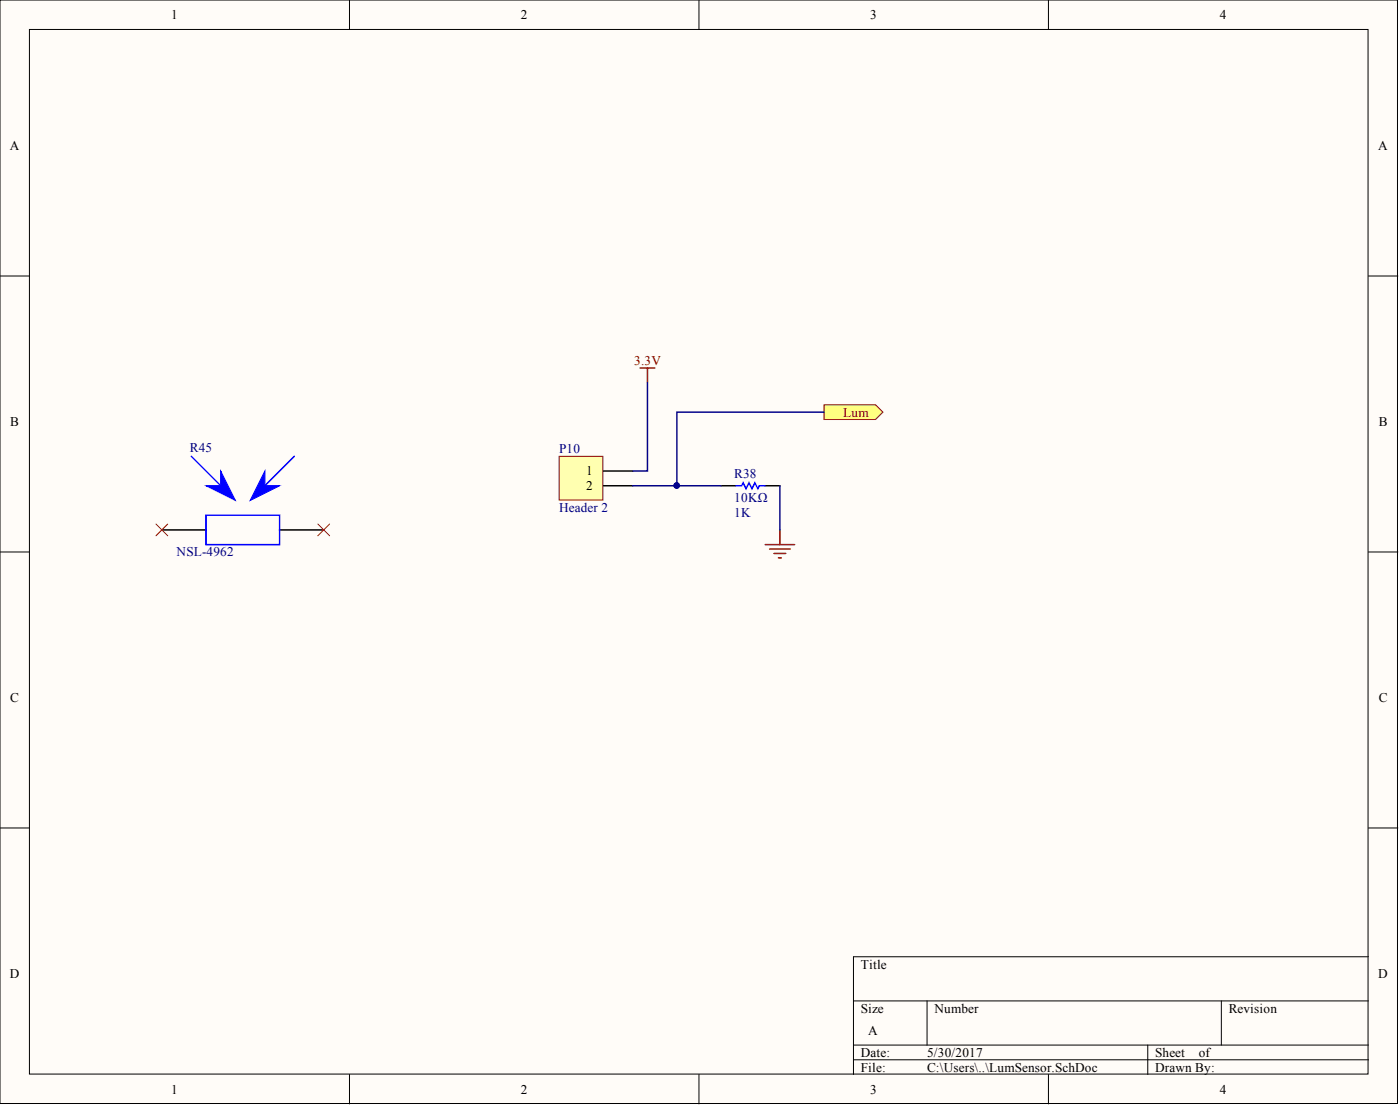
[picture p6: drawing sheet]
<svg xmlns="http://www.w3.org/2000/svg" width="241mm" height="190mm" viewBox="0 0 241 190" stroke-linecap="round" stroke-linejoin="round" font-family="sans-serif">
<g fill="#fffcf8" stroke="#000" stroke-width=".17">
<path d="M0 0h240.9v190.1h-240.9z"/>
<path d="M5.1 5.1h230.7v179.9h-230.7z"/>
</g>
<g fill="none" stroke="#000" stroke-width=".17">
<path d="M60.2 0v5.1M120.5 0v5.1M180.7 0v5.1M0 47.5h5.1M235.9 47.5h5M0 95.1h5.1M235.9 95.1h5M0 142.6h5.1M235.9 142.6h5M147.1 172.4h88.8M159.8 172.4v7.6M210.5 172.4v7.6"/>
<path d="M235.9 164.8h-88.8v20.3M60.2 185.1v5M120.5 185.1v5M147.1 180h88.8M147.1 182.5h88.8M180.7 185.1v5M197.8 180v5.1"/>
</g>
<path d="M142 69.7h8.9l1.3 1.3-1.3 1.3h-8.9z" fill-rule="evenodd" fill="#ffff80" stroke="#800000" stroke-width=".17"/>
<path d="M27.9 91.3h7.6M48.2 91.3h7.6M124.3 83.7h2.5M131.9 83.7h2.5" fill="none" stroke="#000" stroke-width=".25"/>
<path d="M33 78.6l5 5.1M50.7 78.6l-5 5.1M35.5 88.7h12.7v5.1h-12.7zM126.8 83.7h1l.3-.5 .5 1 .5-1 .5 1 .5-1 .5 1 .3-.5h1" fill="none" stroke="#00f" stroke-width=".25"/>
<g fill="#00f" stroke="#00f" stroke-width=".17">
<path d="M45.7 81.1v2.6h2.5l-5.1 2.5z" fill-rule="evenodd"/>
<path d="M35.5 83.7h2.5v-2.6l2.6 5.1z" fill-rule="evenodd"/>
</g>
<path d="M110.3 63.4h2.6M111.6 63.4v2.5M131.9 93.8h5.1M132.6 94.6h3.6M133.4 95.3h2M134.2 96.1h.5M134.4 91.3v2.5" fill="none" stroke="#800000" stroke-width=".25"/>
<path d="M142 71h-25.3v12.7M134.4 83.7v7.6" fill="none" stroke="#000080" stroke-width=".25"/>
<circle cx="116.6" cy="83.6" r=".47" fill="#000080" stroke="#000080" stroke-width=".17"/>
<path d="M96.4 78.6h7.5v7.5h-7.5z" fill="#ffffb0" stroke="#800000" stroke-width=".17"/>
<path d="M104 81.1h5.1M104 83.7h5.1" fill="none" stroke="#000" stroke-width=".25"/>
<path d="M111.6 65.9v15.2h-2.5M109.1 83.7h15.2" fill="none" stroke="#000080" stroke-width=".25"/>
<circle cx="116.6" cy="83.6" r=".47" fill="#000080" stroke="#000080" stroke-width=".17"/>
<path d="M26.9 90.3l2 2M28.9 90.3l-2 2M54.8 90.3l2 2M56.8 90.3l-2 2" fill="none" stroke="#f00" stroke-width=".17"/>
<g font-size="2.3">
<text x="29.5" y="3.3">1</text>
<text x="89.8" y="3.3">2</text>
<text x="150" y="3.3">3</text>
<text x="210.3" y="3.3">4</text>
<text x="1.7" y="25.8">A</text>
<text x="237.6" y="25.8">A</text>
<text x="1.8" y="73.4">B</text>
<text x="237.6" y="73.4">B</text>
<text x="101" y="81.9">1</text>
<text x="101" y="84.4">2</text>
<text x="1.8" y="120.9">C</text>
<text x="237.6" y="120.9">C</text>
<text x="148.4" y="166.8">Title</text>
<text x="1.7" y="168.4">D</text>
<text x="237.6" y="168.4">D</text>
<text x="148.4" y="174.4">Size</text>
<text x="149.6" y="178.2">A</text>
<text x="161.1" y="174.4">Number</text>
<text x="211.8" y="174.4">Revision</text>
<text x="148.4" y="182">Date:</text>
<text x="148.4" y="184.6">File:</text>
<text x="159.8" y="182">5/30/2017</text>
<text x="159.8" y="184.6">C:\Users\..\LumSensor.SchDoc</text>
<text x="199.1" y="182">Sheet</text>
<text x="199.1" y="184.6">Drawn By:</text>
<text x="206.6" y="182">of</text>
<text x="29.5" y="188.4">1</text>
<text x="89.8" y="188.4">2</text>
<text x="150" y="188.4">3</text>
<text x="210.3" y="188.4">4</text>
</g>
<g font-size="2.3" fill="#800000">
<text x="109.3" y="62.9">3.3V</text>
<text x="145.3" y="71.8">Lum</text>
</g>
<g font-size="2.3" fill="#000080">
<text x="32.7" y="77.8">R45</text>
<text x="96.4" y="78.1">P10</text>
<text x="126.6" y="82.4">R38</text>
<text x="96.4" y="88.2">Header 2</text>
<text x="126.6" y="89">1K</text>
<text x="126.6" y="86.5">10KΩ</text>
<text x="30.4" y="95.8">NSL-4962</text>
</g>
</svg>
